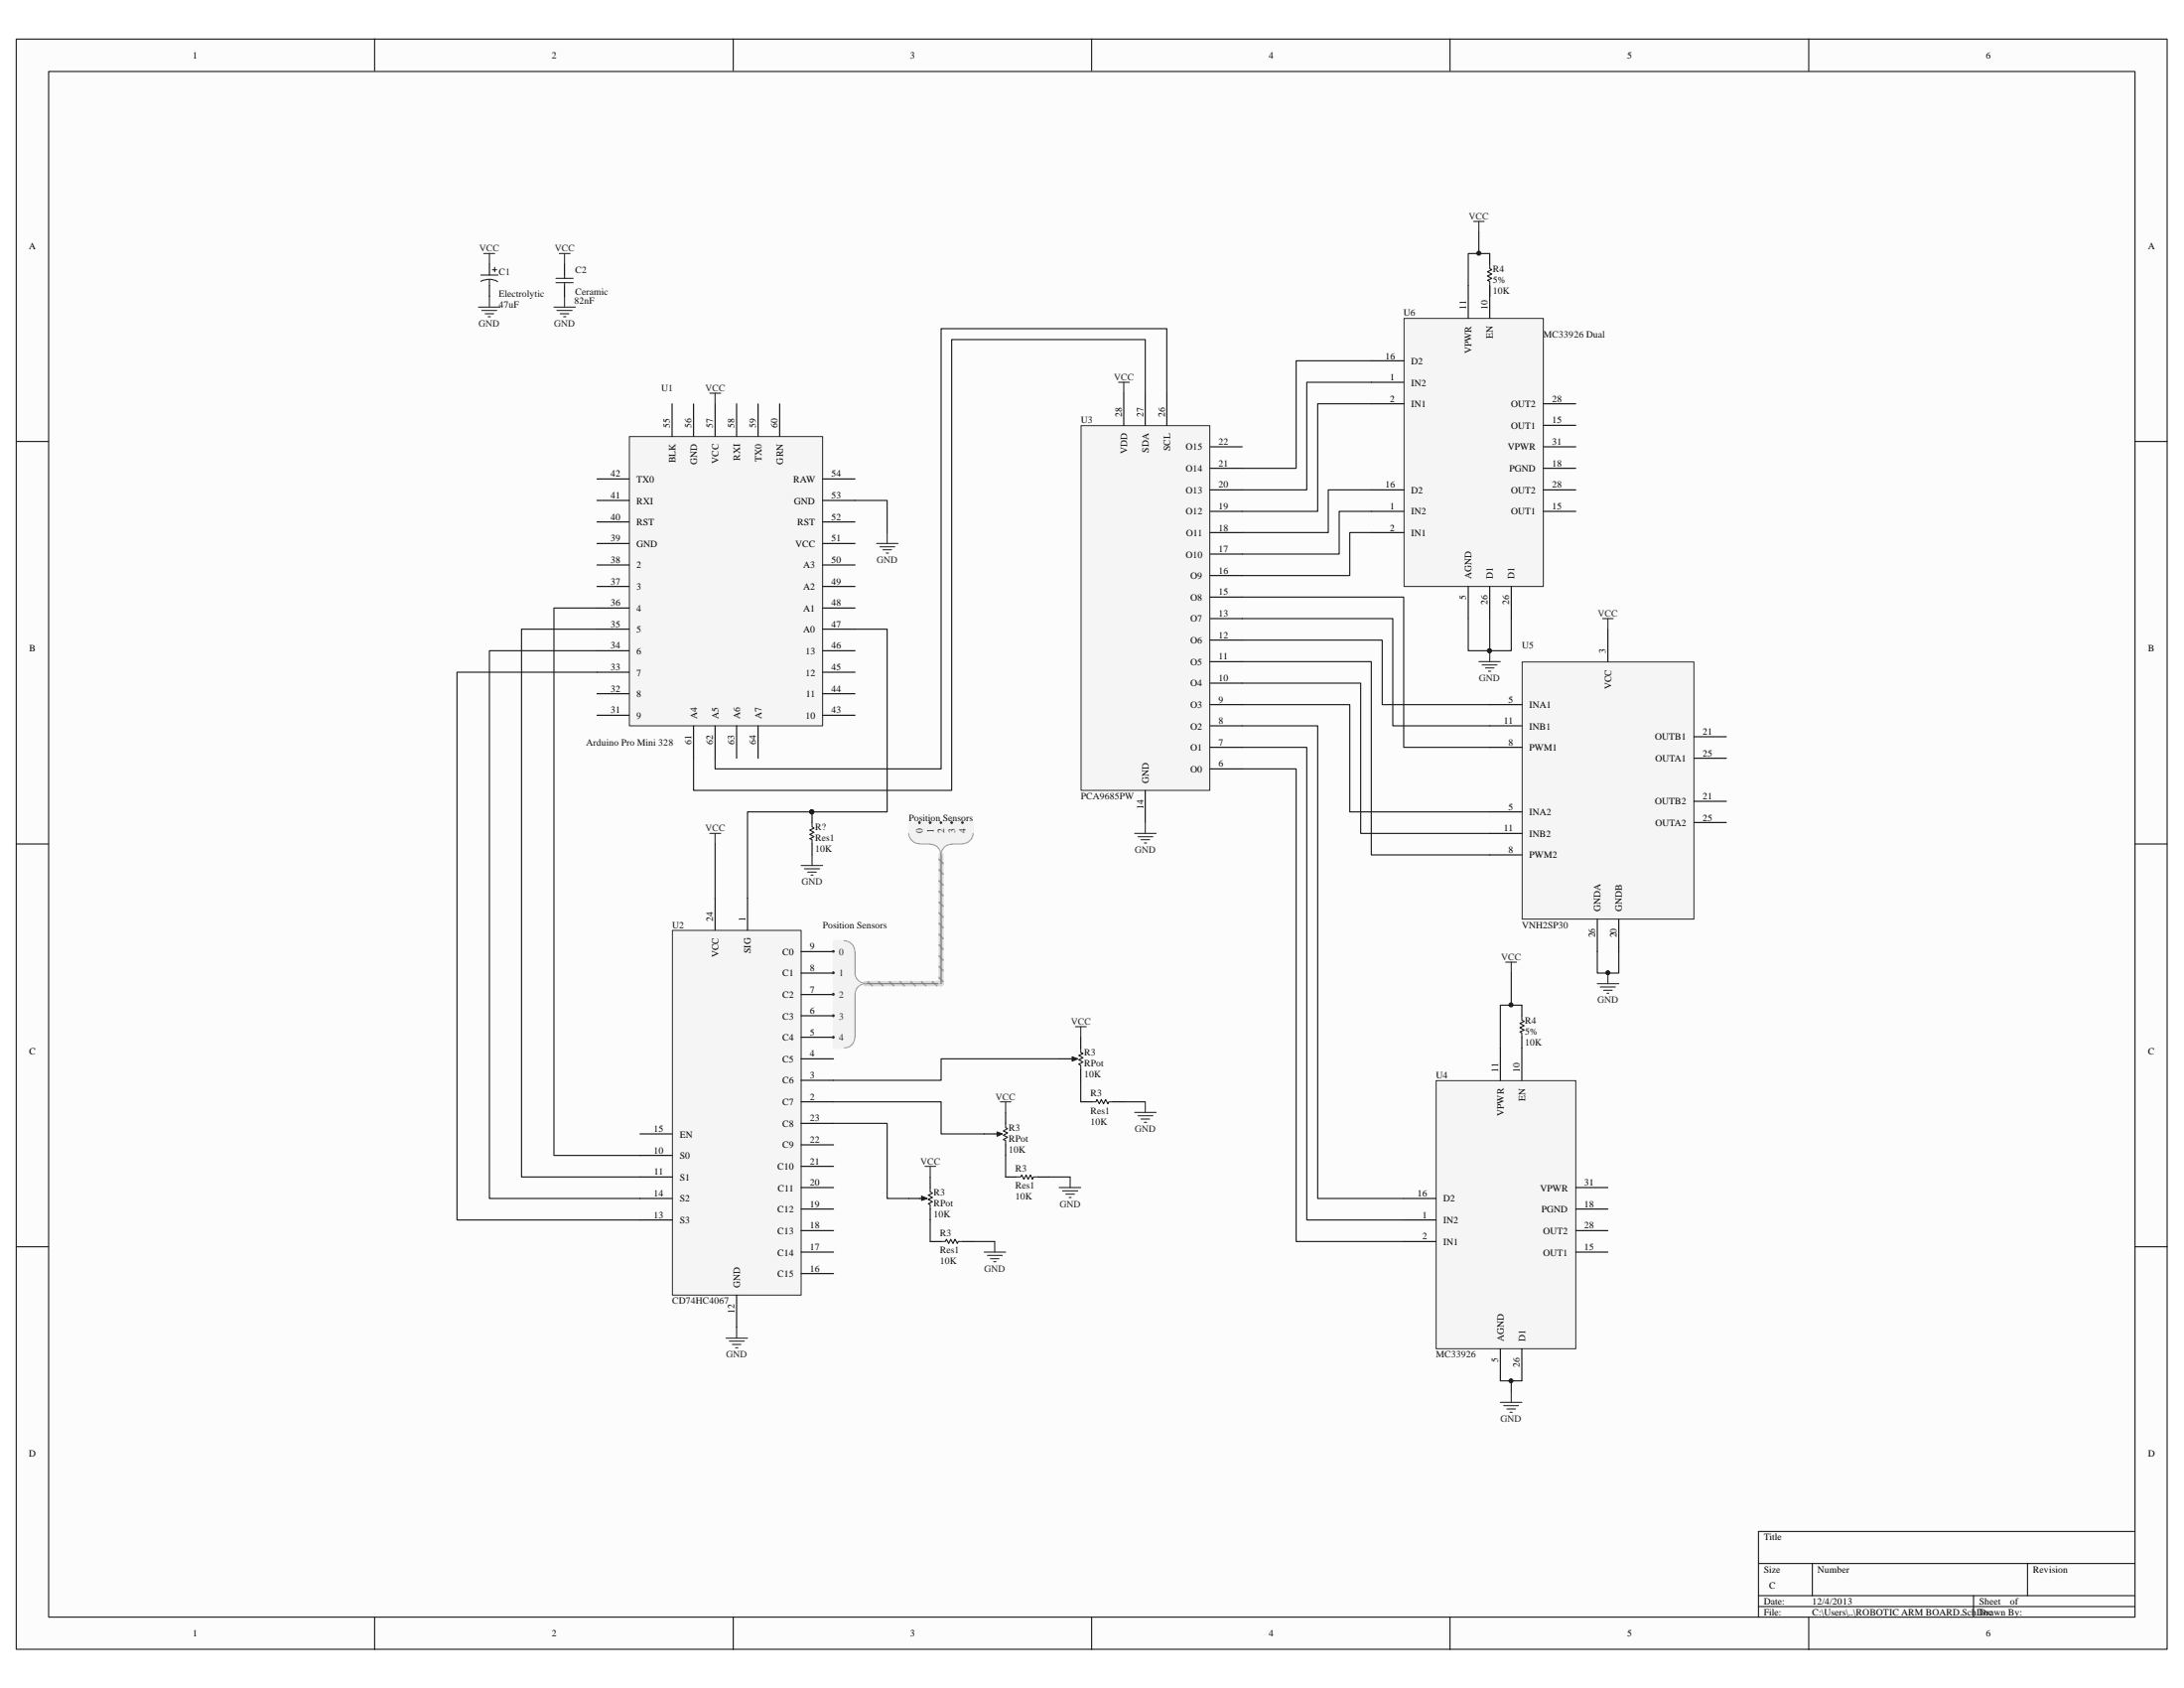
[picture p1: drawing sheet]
# Altium schematic sheet Prometheus-Schematic-V1.SchDoc: PROMETHEUS 9000
size C; DrawnBy: ERNEST HOVHANNISYAN

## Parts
(Parts that share a designator on the sheet are numbered #1, #2 ... from top to bottom, then left to right.)
C1  Electrolytic  value 47uF  [RB7.6-15]
C2  Ceramic  value 82nF  [RAD-0.3]
R3#1  RPot  value 10K  [VR5]
R3#2  Res1  value 10K  [AXIAL-0.3]
R3#3  RPot  value 10K  [VR5]
R3#4  Res1  value 10K  [AXIAL-0.3]
R3#5  RPot  value 10K  [VR5]
R3#6  Res1  value 10K  [AXIAL-0.3]
R4#1  5%  value 10K  [AXIAL-0.3]
R4#2  5%  value 10K  [AXIAL-0.3]
R?#1  Res1  value 10K  [AXIAL-0.3]
R?#2  Res1  value 10K  [AXIAL-0.3]
S1  SW-PB  [SPST-2]
U1  Arduino Pro Mini 328  [TQFP80P900X900X120-32N]
U2  CD74HC4067
U3  PCA9685PW
U4  MC33926
U5  VNH2SP30
U6  MC33926 Dual

## Harnesses
Position Sensors: 0, 1, 2, 3, 4

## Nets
GND: C1.2 C2.1 R3#2.2 R3#4.2 R3#6.2 R?#2.2 S1.1 U1.53(GND) U2.12(GND) U3.14(GND) U4.5(AGND) U4.26(D1) U5.20(GNDB) U5.26(GNDA) U6.5(AGND) U6.26(D1)
VCC: C1.1 C2.2 R3#1.1(TOP) R3#3.1(TOP) R3#5.1(TOP) R4#1.1 R4#2.1 R?#1.2 U1.57(VCC) U2.24(VCC) U3.28(VDD) U4.11(VPWR) U5.3(VCC) U6.11(VPWR)
NetR3#1_2: R3#1.2(BOT) R3#2.1
NetR3#1_3: R3#1.3(TAP) U2.3(C6)
NetR3#3_2: R3#3.2(BOT) R3#4.1
NetR3#3_3: R3#3.3(TAP) U2.2(C7)
NetR3#5_2: R3#5.2(BOT) R3#6.1
NetR3#5_3: R3#5.3(TAP) U2.23(C8)
NetR4#2_2: R4#2.2 U4.10(EN)
NetR?#1_1: R?#1.1 S1.2 U1.37(3)
NetR?#2_1: R?#2.1 U1.47(A0) U2.1(SIG)
NetU1_33: U1.33(7) U2.13(S3)
NetU1_34: U1.34(6) U2.14(S2)
NetU1_35: U1.35(5) U2.11(S1)
NetU1_36: U1.36(4) U2.10(S0)
NetU1_61: U1.61(A4) U3.27(SDA)
NetU1_62: U1.62(A5) U3.26(SCL)
NetU2_5: U2.5(C4) ; harness Position Sensors.4
NetU2_6: U2.6(C3) ; harness Position Sensors.3
NetU2_7: U2.7(C2) ; harness Position Sensors.2
NetU2_8: U2.8(C1) ; harness Position Sensors.1
NetU2_9: U2.9(C0) ; harness Position Sensors.0
NetU3_6: U3.6(O0) U4.2(IN1)
NetU3_7: U3.7(O1) U4.1(IN2)
NetU3_8: U3.8(O2) U4.16(D2)
NetU3_9: U3.9(O3) U5.5(INA2)
NetU3_10: U3.10(O4) U5.11(INB2)
NetU3_11: U3.11(O5) U5.8(PWM2)
NetU3_12: U3.12(O6) U5.5(INA1)
NetU3_13: U3.13(O7) U5.11(INB1)
NetU3_15: U3.15(O8) U5.8(PWM1)
NetU3_16: U3.16(O9) U6.2(IN1)
NetU3_17: U3.17(O10) U6.1(IN2)
NetU3_18: U3.18(O11) U6.16(D2)
NetU3_19: U3.19(O12) U6.2(IN1)
NetU3_20: U3.20(O13) U6.1(IN2)
NetU3_21: U3.21(O14) U6.16(D2)

Not connected (* = marked no-connect by the designer): R4#1 2; U1 31(9) 32(8) 38(2) 39(GND) 40(RST) 41(RXI) 42(TX0) 43(10) 44(11) 45(12) 46(13) 48(A1) 49(A2) 50(A3) 51(VCC) 52(RST) 54(RAW) 55(BLK) 56(GND) 58(RXI) 59(TX0) 60(GRN) 63(A6) 64(A7); U2 4(C5) 15(EN) 16(C15) 17(C14) 18(C13) 19(C12) 20(C11) 21(C10) 22(C9); U3 22(O15); U4 15(OUT1) 18(PGND) 28(OUT2) 31(VPWR); U5 21(OUTB1) 25(OUTA1); U6 10(EN) 15(OUT1) 18(PGND) 28(OUT2) 31(VPWR)
